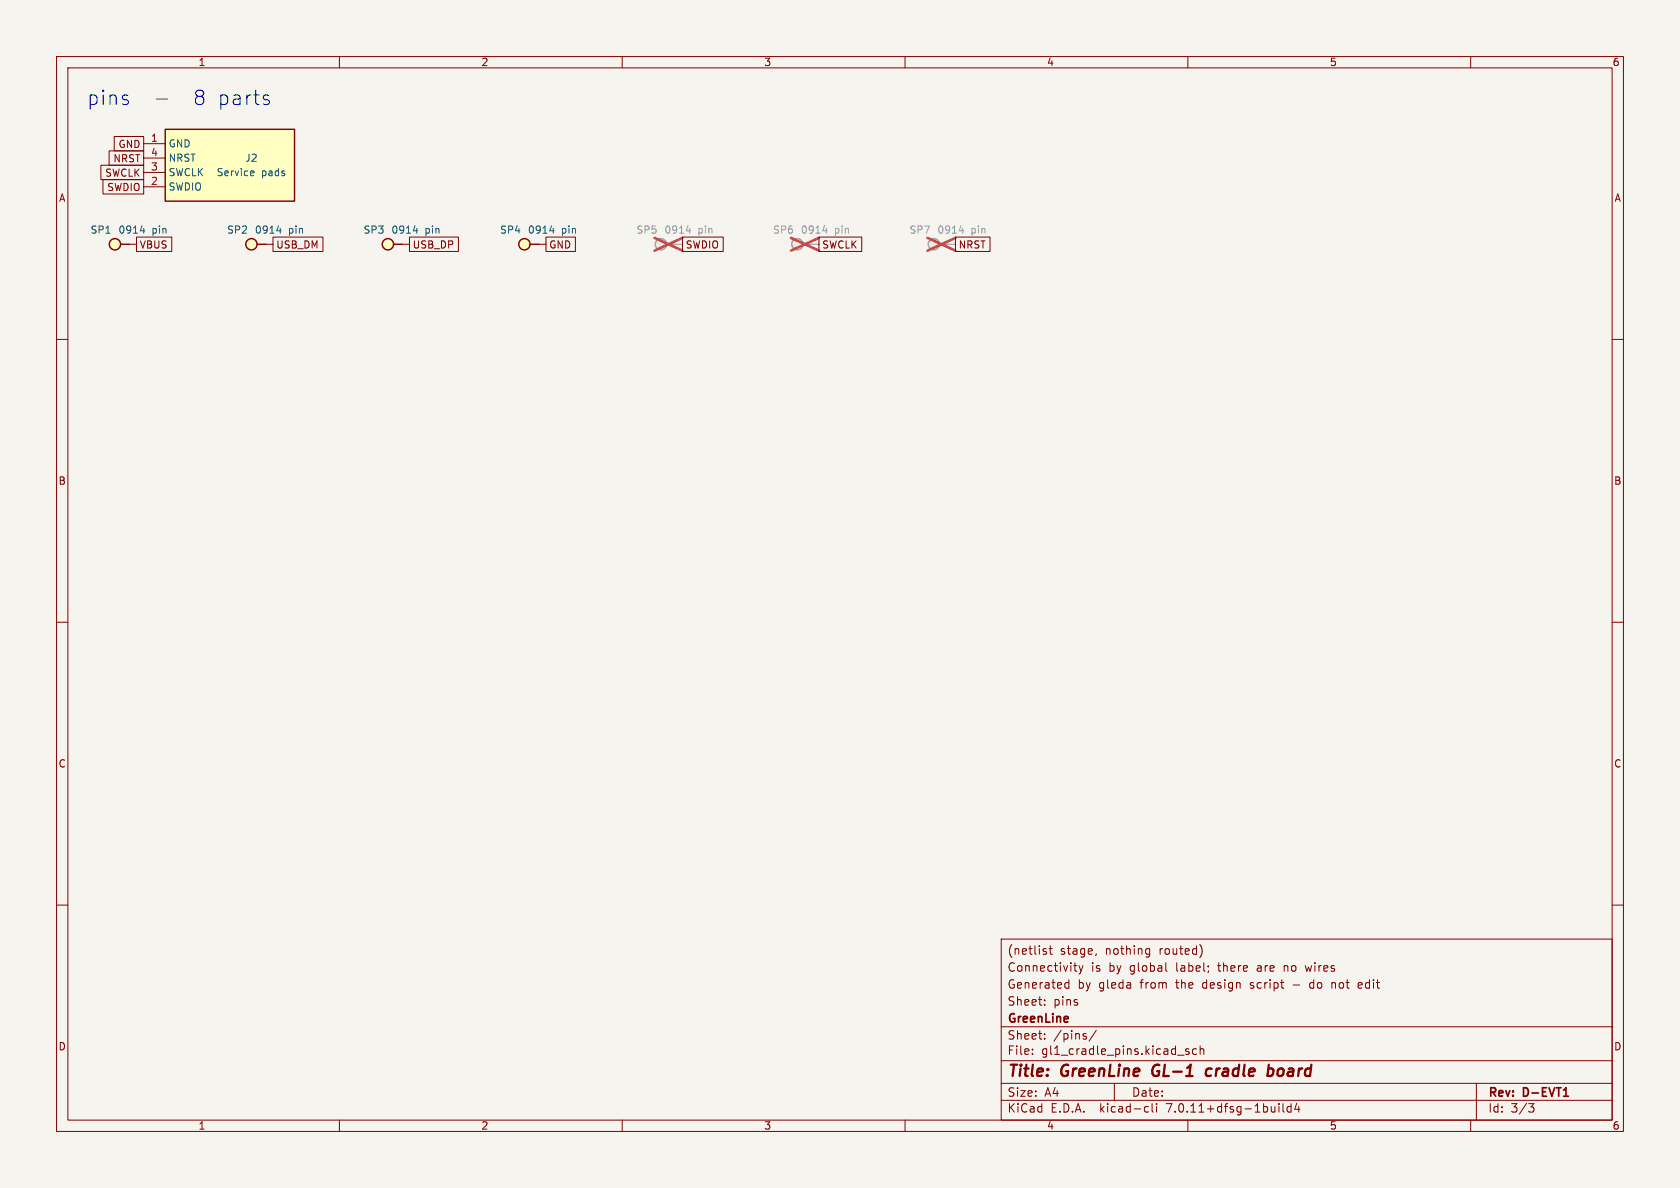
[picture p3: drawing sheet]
<svg xmlns="http://www.w3.org/2000/svg" width="297mm" height="210mm" viewBox="0 0 297 210" stroke-linecap="round" stroke-linejoin="round" font-family="sans-serif">
<path d="M0 0h297v210h-297z" fill="#f5f4ef" stroke="#f5f4ef" stroke-width=".18"/>
<g fill="none" stroke="#840000" stroke-width=".18">
<path d="M10 10h277v190h-277zM12 12h273v186h-273zM60 10v2M110 10v2M160 10v2M210 10v2M260 10v2M17.8 29.2h7.6v2.6h-7.6zM18.2 31.7h7.2v2.6h-7.2zM19.3 26.7h6.1v2.5h-6.1zM20.2 24.1h5.2v2.6h-5.2zM25.4 25.4h3.8"/>
<path d="M25.4 33h3.8M25.4 30.5h3.8M25.4 27.9h3.8M10 60h2M22.9 43.2h1.2M24.1 41.9h6.3v2.6h-6.3zM47 43.2h1.3M48.3 41.9h8.8v2.6h-8.8zM71.1 43.2h1.3M72.4 41.9h8.6v2.6h-8.6zM95.2 43.2h1.3M96.5 41.9h5.2v2.6h-5.2z"/>
<path d="M120.6 41.9h7.3v2.6h-7.3zM144.8 41.9h7.5v2.6h-7.5zM168.9 41.9h6.1v2.6h-6.1zM285 60h2M10 110h2M285 110h2M10 160h2M285 160h2M177 166h108v32h-108zM184.7 176.8v.1M184.7 177.6v.1M184.8 168.2l.2 .2-.2 .3"/>
<path d="M184.8 167.7l.2 .1M185.5 167.7h.5M185.7 167.2v1.3l.3 .2M188.4 174.6h.6M188.4 173.8h.6M189 173.2v1.5M189.8 170.7h.6M190 171.5l.4 .2M190.7 170.7l.4 1M191.1 171.7l-.1 .4-.3 .1M191.5 170.7l-.4 1M193.8 168.6l-.1 .3"/>
<path d="M202.8 167.7l.4 .1M203.2 168.6l-.4 .1M203.2 167.7v1.2l-.1 .2-.4 .1M206.1 170.2v1.3l.2 .2M212.3 167.3l.2 .7-.2 1M227 170.7v1M227.1 170.8h-.1M228.6 174.1h1.1M230.7 170.7l.3 1M231.8 173.7l-.3 .3v.4l.3 .3M235.5 173.7v1M235.9 173.7l-.4 .1"/>
<path d="M240.7 173.8l-.4-.1-.2 .2 .1 .7h.5M240.8 174.1l-.7 .1M60 198v2M110 198v2M160 198v2M177 194.5h108M177 191.5h108M177 187.5h108M177 181.5h108M182.5 186.3v.1M182.5 185.5v.1M184.7 183.6v.1"/>
<path d="M184.7 182.8v.1M191.9 183.2l.2 .2-.2 .3M191.9 182.7l.1 .1M193.8 182.1l-1.3 2M197 191.5v3M202.6 195.6l.4 .1M203 196.5l-.4 .1M203.7 195.1v1.3l.2 .2M204.5 195.1v.1M204.5 195.6v1M208.2 186.5h1.1M210 198v2"/>
<path d="M210.2 185.5l-.4-.1-.2 .2 .1 .2 .5 .2v.3h-.6M211.5 185.5l-.4-.1-.3 .3v.4l.2 .2h.5M212.2 185.5l.2-.1 .3 .1 .1 .9M212.2 184.9v1.5M226.1 195.1v.1M226.1 195.6v1M226.8 195.1v1.3l.2 .2M228.2 195.7l-.4-.1-.3 .3v.4l.2 .2h.5M228.2 195.1v1.5M229.2 195l-.3 1.1h.9M229.6 195.6v1M260 198v2"/>
<path d="M261 191.5v6.5M270.2 195.1h1l-.5 .6 .4 .1 .1 .5-.3 .3h-.4"/>
</g>
<path d="M276.4 193.8h.9" fill="none" stroke="#840000" stroke-width=".3"/>
<path d="M204 188.5a1.27 1.27 0 0 0 0 1.6M214.2 189a.66 .66 0 0 0-1 .3v.5l.1 .3 .2 .1 .6-.1M224.2 189l.2-.1 .6 .1 .1 .3v.5a.66 .66 0 0 1-1 .3M224.3 188.2l-.2 2" fill="none" stroke="#840000" stroke-width=".4"/>
<g fill="#ffffc2" stroke="#ffffc2" stroke-width=".18">
<path d="M29.2 22.9h22.9v12.7h-22.9z"/>
<circle cx="44.4" cy="43.2" r="1"/>
<circle cx="92.7" cy="43.2" r="1"/>
<circle cx="68.6" cy="43.2" r="1"/>
<circle cx="20.3" cy="43.2" r="1"/>
</g>
<g fill="none" stroke="#840000" stroke-width=".25">
<path d="M29.2 22.9h22.9v12.7h-22.9zM21.3 43.2h1.6M45.4 43.2h1.6M69.6 43.2h1.5M93.7 43.2h1.5"/>
<circle cx="20.3" cy="43.2" r="1"/>
<circle cx="44.4" cy="43.2" r="1"/>
<circle cx="68.6" cy="43.2" r="1"/>
<circle cx="92.7" cy="43.2" r="1"/>
</g>
<path d="M44.5 30.2l.3 .1 .1 .2-.6 .1M44.8 31l-.3 .1M24.8 40.8h.8M25.4 40.4v.8M48.9 40.8h.8M49.5 40.4v.8M73.1 40.8h.8M73.7 40.4v.8M97.2 40.8h.8M97.8 40.4v.8" fill="none" stroke="#006464" stroke-width=".18"/>
<g fill="#ebeae8" stroke="#ebeae8" stroke-width=".18">
<circle cx="165.1" cy="43.2" r="1"/>
<circle cx="141" cy="43.2" r="1"/>
<circle cx="116.8" cy="43.2" r="1"/>
</g>
<g fill="none" stroke="#9c9b98" stroke-width=".25">
<path d="M117.8 43.2h1.6M142 43.2h1.5M166.1 43.2h1.5"/>
<circle cx="116.8" cy="43.2" r="1"/>
<circle cx="141" cy="43.2" r="1"/>
<circle cx="165.1" cy="43.2" r="1"/>
</g>
<path d="M119.4 43.2h1.2M143.5 43.2h1.3M167.6 43.2h1.3" fill="none" stroke="#9c9b98" stroke-width=".18"/>
<path d="M121.3 40.8h.8M121.9 40.4v.8M145.5 40.8h.7M146.1 40.4v.8M169.6 40.8h.8M170.2 40.4v.8" fill="none" stroke="#939391" stroke-width=".18"/>
<path d="M115.7 42.1l4.9 2.2M120.6 42.1l-4.9 2.2M139.8 42.1l5 2.2M144.8 42.1l-5 2.2M164 42.1l4.9 2.2M168.9 42.1l-4.9 2.2" fill="none" stroke="#eb3a3d" stroke-width=".46"/>
<path d="M27.7 17.5h1.9M46.9 17.6l.6 .2 .1 .3-.3 .4h-.5M46.9 16.8l.6 .1" fill="none" stroke="#0000c2" stroke-width=".18"/>
<g font-size="3.5" fill="#0000c2">
<text x="15.2" y="18.8">pins</text>
<text x="33.8" y="18.8">8 parts</text>
</g>
<g font-size="2.8" fill="#840000">
<text x="178" y="190.9">Title:</text>
<text x="187.7" y="190.9">GreenLine</text>
<text x="204.6" y="190.9">GL-1</text>
<text x="214.9" y="190.9">cradle</text>
<text x="226.5" y="190.9">board</text>
</g>
<g font-size="2.1" fill="#840000">
<text x="178" y="172">Connectivity</text>
<text x="178" y="169">(netlist</text>
<text x="187.4" y="169">stage,</text>
<text x="192.9" y="172">is</text>
<text x="195.5" y="169">nothing</text>
<text x="196.1" y="172">by</text>
<text x="199.9" y="172">global</text>
<text x="205.1" y="169">routed)</text>
<text x="208.2" y="172">label;</text>
<text x="215.8" y="172">there</text>
<text x="222.8" y="172">are</text>
<text x="227.7" y="172">no</text>
<text x="231.7" y="172">wires</text>
<text x="178" y="178">Sheet:</text>
<text x="178" y="175">Generated</text>
<text x="186.2" y="178">pins</text>
<text x="190.5" y="175">by</text>
<text x="194.3" y="175">gleda</text>
<text x="201.8" y="175">from</text>
<text x="208.2" y="175">the</text>
<text x="213" y="175">design</text>
<text x="221.6" y="175">script</text>
<text x="232.4" y="175">do</text>
<text x="236.4" y="175">not</text>
<text x="241.3" y="175">edit</text>
<text x="178" y="184">Sheet:</text>
<text x="178" y="181.2">GreenLine</text>
<text x="186.2" y="184">/pins/</text>
<text x="178" y="186.7">File:</text>
<text x="184.1" y="186.7">gl1_cradle_pins.kicad_sch</text>
<text x="178" y="196.9">KiCad</text>
<text x="178" y="194.1">Size:</text>
<text x="184.7" y="194.1">A4</text>
<text x="185.7" y="196.9">E.D.A.</text>
<text x="194.6" y="196.9">kicad-cli</text>
<text x="200" y="194.1">Date:</text>
<text x="206.5" y="196.9">7.0.11+dfsg-1build4</text>
<text x="263" y="194.3">Rev:</text>
<text x="263" y="196.9">Id:</text>
<text x="267.1" y="196.9">3/3</text>
<text x="269.4" y="194.3">D-EVT1</text>
</g>
<g font-size="1.8" fill="#840000">
<text x="35" y="11.9">1</text>
<text x="85" y="11.9">2</text>
<text x="135" y="11.9">3</text>
<text x="185" y="11.9">4</text>
<text x="235" y="11.9">5</text>
<text x="285" y="11.9">6</text>
<text x="19.9" y="28.9">NRST</text>
<text x="20.8" y="26.4">GND</text>
<text x="10.3" y="35.9">A</text>
<text x="18.5" y="31.4">SWCLK</text>
<text x="18.9" y="34">SWDIO</text>
<text x="285.3" y="35.9">A</text>
<text x="24.6" y="44.1">VBUS</text>
<text x="48.7" y="44.1">USB_DM</text>
<text x="72.9" y="44.1">USB_DP</text>
<text x="97" y="44.1">GND</text>
<text x="121.1" y="44.1">SWDIO</text>
<text x="145.3" y="44.1">SWCLK</text>
<text x="169.4" y="44.1">NRST</text>
<text x="10.3" y="85.9">B</text>
<text x="285.3" y="85.9">B</text>
<text x="10.3" y="135.9">C</text>
<text x="285.3" y="135.9">C</text>
<text x="10.3" y="185.9">D</text>
<text x="285.3" y="185.9">D</text>
<text x="35" y="199.9">1</text>
<text x="85" y="199.9">2</text>
<text x="135" y="199.9">3</text>
<text x="185" y="199.9">4</text>
<text x="235" y="199.9">5</text>
<text x="285" y="199.9">6</text>
</g>
<g font-size="1.8" fill="#a90000">
<text x="26.6" y="25.1">1</text>
<text x="26.6" y="27.7">4</text>
<text x="26.6" y="32.8">2</text>
<text x="26.6" y="30.2">3</text>
</g>
<g font-size="1.8" fill="#006464">
<text x="29.7" y="26.3">GND</text>
<text x="29.7" y="28.8">NRST</text>
<text x="43.3" y="28.8">J2</text>
<text x="29.7" y="33.9">SWDIO</text>
<text x="29.7" y="31.3">SWCLK</text>
<text x="38.2" y="31.3">Service</text>
<text x="46.2" y="31.3">pads</text>
<text x="15.9" y="41.5">SP1</text>
<text x="20.8" y="41.5">0914</text>
<text x="26.8" y="41.5">pin</text>
<text x="40" y="41.5">SP2</text>
<text x="45" y="41.5">0914</text>
<text x="51" y="41.5">pin</text>
<text x="64.2" y="41.5">SP3</text>
<text x="69.1" y="41.5">0914</text>
<text x="75.1" y="41.5">pin</text>
<text x="88.3" y="41.5">SP4</text>
<text x="93.2" y="41.5">0914</text>
<text x="99.2" y="41.5">pin</text>
</g>
<g font-size="1.8" fill="#939391">
<text x="112.4" y="41.5">SP5</text>
<text x="117.4" y="41.5">0914</text>
<text x="123.4" y="41.5">pin</text>
<text x="136.6" y="41.5">SP6</text>
<text x="141.5" y="41.5">0914</text>
<text x="147.5" y="41.5">pin</text>
<text x="160.7" y="41.5">SP7</text>
<text x="165.6" y="41.5">0914</text>
<text x="171.6" y="41.5">pin</text>
</g>
</svg>
